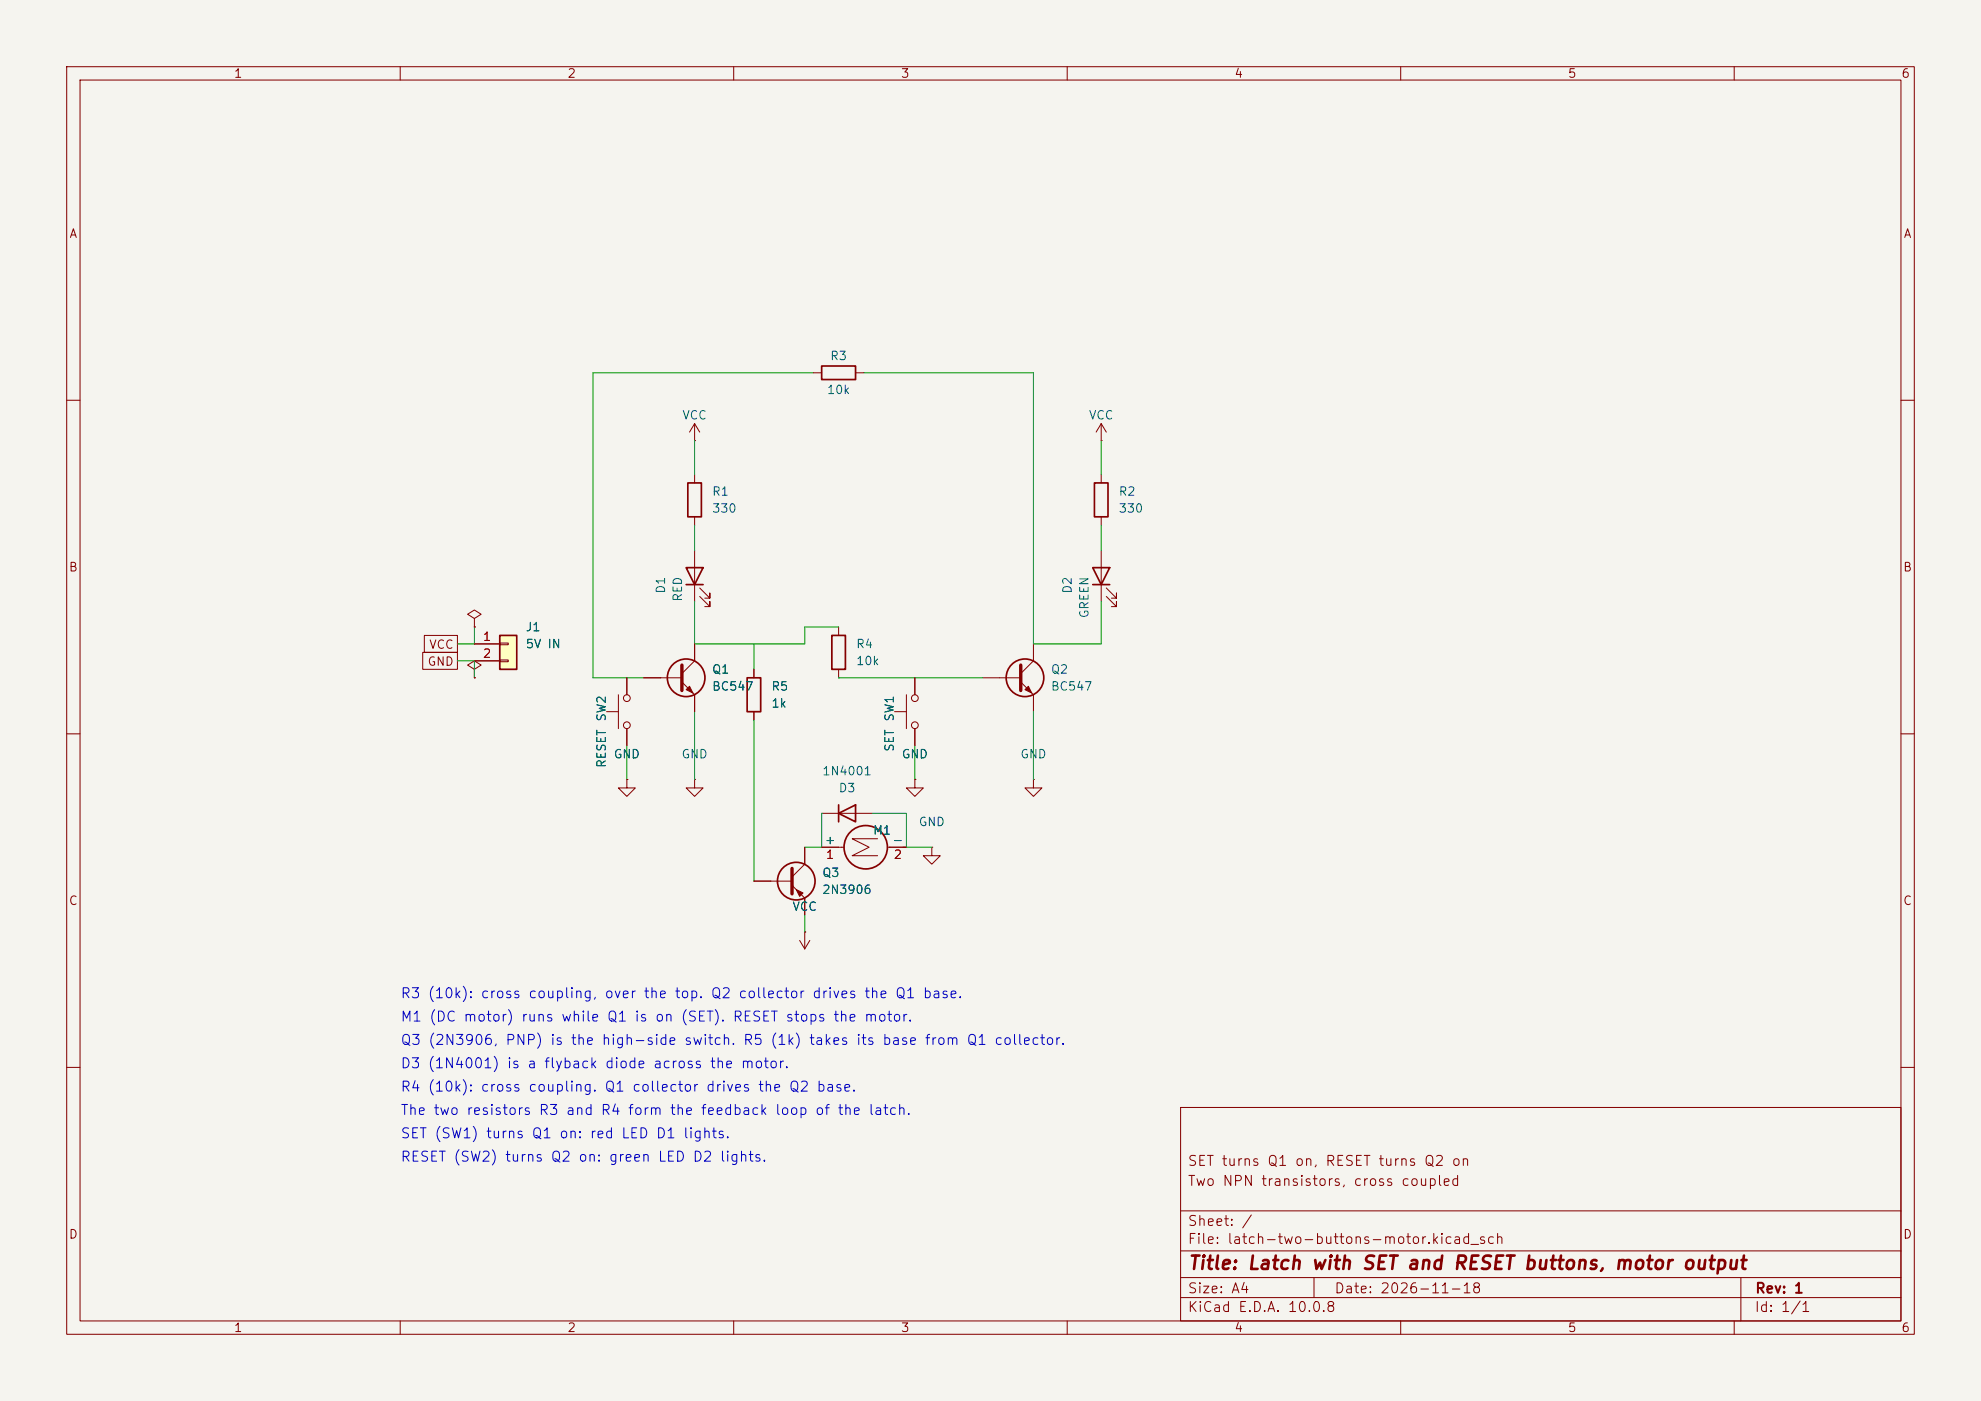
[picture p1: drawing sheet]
(kicad_sch
 (version 20250114)
 (generator "eeschema")
 (generator_version "9.0")
 (paper "A4")
 (title_block
  (title "Latch with SET and RESET buttons, motor output")
  (date "2026-11-18")
  (rev "1")
  (comment 1 "Two NPN transistors, cross coupled")
  (comment 2 "SET turns Q1 on, RESET turns Q2 on"))
 (lib_symbols
 (symbol "Device:R"
  (pin_numbers (hide yes))
  (pin_names
   (offset 0))
  (exclude_from_sim no)
  (in_bom yes)
  (on_board yes)
  (in_pos_files yes)
  (duplicate_pin_numbers_are_jumpers no)
  (property "Reference" "R" (at 2.032 0 90) (show_name no) (do_not_autoplace no) (effects (font (size 1.27 1.27))))
  (property "Value" "R" (at 0 0 90) (show_name no) (do_not_autoplace no) (effects (font (size 1.27 1.27))))
  (property "Footprint" "" (at -1.778 0 90) (show_name no) (do_not_autoplace no) (hide yes) (effects (font (size 1.27 1.27))))
  (property "Datasheet" "" (at 0 0 0) (show_name no) (do_not_autoplace no) (hide yes) (effects (font (size 1.27 1.27))))
  (property "Description" "Resistor" (at 0 0 0) (show_name no) (do_not_autoplace no) (hide yes) (effects (font (size 1.27 1.27))))
  (symbol "R_0_1"
   (rectangle (start -1.016 -2.54) (end 1.016 2.54) (stroke (width 0.254) (type default)) (fill (type none))))
  (symbol "R_1_1"
   (pin passive line (at 0 3.81 270) (length 1.27) (name "" (effects (font (size 1.27 1.27)))) (number "1" (effects (font (size 1.27 1.27)))))
   (pin passive line (at 0 -3.81 90) (length 1.27) (name "" (effects (font (size 1.27 1.27)))) (number "2" (effects (font (size 1.27 1.27))))))
  (embedded_fonts no))
 (symbol "Device:LED"
  (pin_numbers (hide yes))
  (pin_names
   (offset 1.016) (hide yes))
  (exclude_from_sim no)
  (in_bom yes)
  (on_board yes)
  (in_pos_files yes)
  (duplicate_pin_numbers_are_jumpers no)
  (property "Reference" "D" (at 0 2.54 0) (show_name no) (do_not_autoplace no) (effects (font (size 1.27 1.27))))
  (property "Value" "LED" (at 0 -2.54 0) (show_name no) (do_not_autoplace no) (effects (font (size 1.27 1.27))))
  (property "Footprint" "" (at 0 0 0) (show_name no) (do_not_autoplace no) (hide yes) (effects (font (size 1.27 1.27))))
  (property "Datasheet" "" (at 0 0 0) (show_name no) (do_not_autoplace no) (hide yes) (effects (font (size 1.27 1.27))))
  (property "Description" "Light emitting diode" (at 0 0 0) (show_name no) (do_not_autoplace no) (hide yes) (effects (font (size 1.27 1.27))))
  (property "Sim.Pins" "1=K 2=A" (at 0 0 0) (show_name no) (do_not_autoplace no) (hide yes) (effects (font (size 1.27 1.27))))
  (symbol "LED_0_1"
   (polyline (pts (xy -3.048 -0.762) (xy -4.572 -2.286) (xy -3.81 -2.286) (xy -4.572 -2.286) (xy -4.572 -1.524)) (stroke (width 0) (type default)) (fill (type none)))
   (polyline (pts (xy -1.778 -0.762) (xy -3.302 -2.286) (xy -2.54 -2.286) (xy -3.302 -2.286) (xy -3.302 -1.524)) (stroke (width 0) (type default)) (fill (type none)))
   (polyline (pts (xy -1.27 0) (xy 1.27 0)) (stroke (width 0) (type default)) (fill (type none)))
   (polyline (pts (xy -1.27 -1.27) (xy -1.27 1.27)) (stroke (width 0.254) (type default)) (fill (type none)))
   (polyline (pts (xy 1.27 -1.27) (xy 1.27 1.27) (xy -1.27 0) (xy 1.27 -1.27)) (stroke (width 0.254) (type default)) (fill (type none))))
  (symbol "LED_1_1"
   (pin passive line (at -3.81 0 0) (length 2.54) (name "K" (effects (font (size 1.27 1.27)))) (number "1" (effects (font (size 1.27 1.27)))))
   (pin passive line (at 3.81 0 180) (length 2.54) (name "A" (effects (font (size 1.27 1.27)))) (number "2" (effects (font (size 1.27 1.27))))))
  (embedded_fonts no))
 (symbol "Device:Q_NPN"
  (pin_numbers (hide yes))
  (pin_names
   (offset 0) (hide yes))
  (exclude_from_sim no)
  (in_bom yes)
  (on_board yes)
  (in_pos_files yes)
  (duplicate_pin_numbers_are_jumpers no)
  (property "Reference" "Q" (at 5.08 1.27 0) (show_name no) (do_not_autoplace no) (effects (font (size 1.27 1.27)) (justify left)))
  (property "Value" "Q_NPN" (at 5.08 -1.27 0) (show_name no) (do_not_autoplace no) (effects (font (size 1.27 1.27)) (justify left)))
  (property "Footprint" "" (at 5.08 2.54 0) (show_name no) (do_not_autoplace no) (hide yes) (effects (font (size 1.27 1.27))))
  (property "Datasheet" "" (at 0 0 0) (show_name no) (do_not_autoplace no) (hide yes) (effects (font (size 1.27 1.27))))
  (property "Description" "NPN bipolar junction transistor" (at 0 0 0) (show_name no) (do_not_autoplace no) (hide yes) (effects (font (size 1.27 1.27))))
  (symbol "Q_NPN_0_1"
   (polyline (pts (xy -2.54 0) (xy 0.635 0)) (stroke (width 0) (type default)) (fill (type none)))
   (polyline (pts (xy 0.635 1.905) (xy 0.635 -1.905)) (stroke (width 0.508) (type default)) (fill (type none)))
   (polyline (pts (xy 0.635 0.635) (xy 2.54 2.54)) (stroke (width 0) (type default)) (fill (type none)))
   (polyline (pts (xy 0.635 -0.635) (xy 2.54 -2.54)) (stroke (width 0) (type default)) (fill (type none)))
   (circle (center 1.27 0) (radius 2.8194) (stroke (width 0.254) (type default)) (fill (type none)))
   (polyline (pts (xy 1.27 -1.778) (xy 1.778 -1.27) (xy 2.286 -2.286) (xy 1.27 -1.778)) (stroke (width 0) (type default)) (fill (type outline))))
  (symbol "Q_NPN_1_1"
   (pin input line (at -5.08 0 0) (length 2.54) (name "B" (effects (font (size 1.27 1.27)))) (number "B" (effects (font (size 1.27 1.27)))))
   (pin passive line (at 2.54 5.08 270) (length 2.54) (name "C" (effects (font (size 1.27 1.27)))) (number "C" (effects (font (size 1.27 1.27)))))
   (pin passive line (at 2.54 -5.08 90) (length 2.54) (name "E" (effects (font (size 1.27 1.27)))) (number "E" (effects (font (size 1.27 1.27))))))
  (embedded_fonts no))
 (symbol "Switch:SW_Push"
  (pin_numbers (hide yes))
  (pin_names
   (offset 1.016) (hide yes))
  (exclude_from_sim no)
  (in_bom yes)
  (on_board yes)
  (in_pos_files yes)
  (duplicate_pin_numbers_are_jumpers no)
  (property "Reference" "SW" (at 1.27 2.54 0) (show_name no) (do_not_autoplace no) (effects (font (size 1.27 1.27)) (justify left)))
  (property "Value" "SW_Push" (at 0 -1.524 0) (show_name no) (do_not_autoplace no) (effects (font (size 1.27 1.27))))
  (property "Footprint" "" (at 0 5.08 0) (show_name no) (do_not_autoplace no) (hide yes) (effects (font (size 1.27 1.27))))
  (property "Datasheet" "" (at 0 5.08 0) (show_name no) (do_not_autoplace no) (hide yes) (effects (font (size 1.27 1.27))))
  (property "Description" "Push button switch, generic, two pins" (at 0 0 0) (show_name no) (do_not_autoplace no) (hide yes) (effects (font (size 1.27 1.27))))
  (symbol "SW_Push_0_1"
   (circle (center -2.032 0) (radius 0.508) (stroke (width 0) (type default)) (fill (type none)))
   (polyline (pts (xy 0 1.27) (xy 0 3.048)) (stroke (width 0) (type default)) (fill (type none)))
   (circle (center 2.032 0) (radius 0.508) (stroke (width 0) (type default)) (fill (type none)))
   (polyline (pts (xy 2.54 1.27) (xy -2.54 1.27)) (stroke (width 0) (type default)) (fill (type none)))
   (pin passive line (at -5.08 0 0) (length 2.54) (name "1" (effects (font (size 1.27 1.27)))) (number "1" (effects (font (size 1.27 1.27)))))
   (pin passive line (at 5.08 0 180) (length 2.54) (name "2" (effects (font (size 1.27 1.27)))) (number "2" (effects (font (size 1.27 1.27))))))
  (embedded_fonts no))
 (symbol "power:VCC"
  (power global)
  (pin_numbers (hide yes))
  (pin_names
   (offset 0) (hide yes))
  (exclude_from_sim no)
  (in_bom yes)
  (on_board yes)
  (in_pos_files yes)
  (duplicate_pin_numbers_are_jumpers no)
  (property "Reference" "#PWR" (at 0 -3.81 0) (show_name no) (do_not_autoplace no) (hide yes) (effects (font (size 1.27 1.27))))
  (property "Value" "VCC" (at 0 3.556 0) (show_name no) (do_not_autoplace no) (effects (font (size 1.27 1.27))))
  (property "Footprint" "" (at 0 0 0) (show_name no) (do_not_autoplace no) (hide yes) (effects (font (size 1.27 1.27))))
  (property "Datasheet" "" (at 0 0 0) (show_name no) (do_not_autoplace no) (hide yes) (effects (font (size 1.27 1.27))))
  (property "Description" "Power symbol creates a global label with name \"VCC\"" (at 0 0 0) (show_name no) (do_not_autoplace no) (hide yes) (effects (font (size 1.27 1.27))))
  (symbol "VCC_0_1"
   (polyline (pts (xy -0.762 1.27) (xy 0 2.54)) (stroke (width 0) (type default)) (fill (type none)))
   (polyline (pts (xy 0 2.54) (xy 0.762 1.27)) (stroke (width 0) (type default)) (fill (type none)))
   (polyline (pts (xy 0 0) (xy 0 2.54)) (stroke (width 0) (type default)) (fill (type none))))
  (symbol "VCC_1_1"
   (pin power_in line (at 0 0 90) (length 0) (name "" (effects (font (size 1.27 1.27)))) (number "1" (effects (font (size 1.27 1.27))))))
  (embedded_fonts no))
 (symbol "power:GND"
  (power global)
  (pin_numbers (hide yes))
  (pin_names
   (offset 0) (hide yes))
  (exclude_from_sim no)
  (in_bom yes)
  (on_board yes)
  (in_pos_files yes)
  (duplicate_pin_numbers_are_jumpers no)
  (property "Reference" "#PWR" (at 0 -6.35 0) (show_name no) (do_not_autoplace no) (hide yes) (effects (font (size 1.27 1.27))))
  (property "Value" "GND" (at 0 -3.81 0) (show_name no) (do_not_autoplace no) (effects (font (size 1.27 1.27))))
  (property "Footprint" "" (at 0 0 0) (show_name no) (do_not_autoplace no) (hide yes) (effects (font (size 1.27 1.27))))
  (property "Datasheet" "" (at 0 0 0) (show_name no) (do_not_autoplace no) (hide yes) (effects (font (size 1.27 1.27))))
  (property "Description" "Power symbol creates a global label with name \"GND\" , ground" (at 0 0 0) (show_name no) (do_not_autoplace no) (hide yes) (effects (font (size 1.27 1.27))))
  (symbol "GND_0_1"
   (polyline (pts (xy 0 0) (xy 0 -1.27) (xy 1.27 -1.27) (xy 0 -2.54) (xy -1.27 -1.27) (xy 0 -1.27)) (stroke (width 0) (type default)) (fill (type none))))
  (symbol "GND_1_1"
   (pin power_in line (at 0 0 270) (length 0) (name "" (effects (font (size 1.27 1.27)))) (number "1" (effects (font (size 1.27 1.27))))))
  (embedded_fonts no))
 (symbol "power:PWR_FLAG"
  (power global)
  (pin_numbers (hide yes))
  (pin_names
   (offset 0) (hide yes))
  (exclude_from_sim no)
  (in_bom yes)
  (on_board yes)
  (in_pos_files yes)
  (duplicate_pin_numbers_are_jumpers no)
  (property "Reference" "#FLG" (at 0 1.905 0) (show_name no) (do_not_autoplace no) (hide yes) (effects (font (size 1.27 1.27))))
  (property "Value" "PWR_FLAG" (at 0 3.81 0) (show_name no) (do_not_autoplace no) (effects (font (size 1.27 1.27))))
  (property "Footprint" "" (at 0 0 0) (show_name no) (do_not_autoplace no) (hide yes) (effects (font (size 1.27 1.27))))
  (property "Datasheet" "" (at 0 0 0) (show_name no) (do_not_autoplace no) (hide yes) (effects (font (size 1.27 1.27))))
  (property "Description" "Special symbol for telling ERC where power comes from" (at 0 0 0) (show_name no) (do_not_autoplace no) (hide yes) (effects (font (size 1.27 1.27))))
  (symbol "PWR_FLAG_0_0"
   (pin power_out line (at 0 0 90) (length 0) (name "" (effects (font (size 1.27 1.27)))) (number "1" (effects (font (size 1.27 1.27))))))
  (symbol "PWR_FLAG_0_1"
   (polyline (pts (xy 0 0) (xy 0 1.27) (xy -1.016 1.905) (xy 0 2.54) (xy 1.016 1.905) (xy 0 1.27)) (stroke (width 0) (type default)) (fill (type none))))
  (embedded_fonts no))
 (symbol "Connector_Generic:Conn_01x02"
  (pin_names
   (offset 1.016) (hide yes))
  (exclude_from_sim no)
  (in_bom yes)
  (on_board yes)
  (in_pos_files yes)
  (duplicate_pin_numbers_are_jumpers no)
  (property "Reference" "J" (at 0 2.54 0) (show_name no) (do_not_autoplace no) (effects (font (size 1.27 1.27))))
  (property "Value" "Conn_01x02" (at 0 -5.08 0) (show_name no) (do_not_autoplace no) (effects (font (size 1.27 1.27))))
  (property "Footprint" "" (at 0 0 0) (show_name no) (do_not_autoplace no) (hide yes) (effects (font (size 1.27 1.27))))
  (property "Datasheet" "" (at 0 0 0) (show_name no) (do_not_autoplace no) (hide yes) (effects (font (size 1.27 1.27))))
  (property "Description" "Generic connector, single row, 01x02, script generated (kicad-library-utils/schlib/autogen/connector/)" (at 0 0 0) (show_name no) (do_not_autoplace no) (hide yes) (effects (font (size 1.27 1.27))))
  (symbol "Conn_01x02_1_1"
   (rectangle (start -1.27 1.27) (end 1.27 -3.81) (stroke (width 0.254) (type default)) (fill (type background)))
   (rectangle (start -1.27 0.127) (end 0 -0.127) (stroke (width 0.1524) (type default)) (fill (type none)))
   (rectangle (start -1.27 -2.413) (end 0 -2.667) (stroke (width 0.1524) (type default)) (fill (type none)))
   (pin passive line (at -5.08 0 0) (length 3.81) (name "Pin_1" (effects (font (size 1.27 1.27)))) (number "1" (effects (font (size 1.27 1.27)))))
   (pin passive line (at -5.08 -2.54 0) (length 3.81) (name "Pin_2" (effects (font (size 1.27 1.27)))) (number "2" (effects (font (size 1.27 1.27))))))
  (embedded_fonts no))
 (symbol "Device:Q_PNP"
  (pin_numbers (hide yes))
  (pin_names
   (offset 0) (hide yes))
  (exclude_from_sim no)
  (in_bom yes)
  (on_board yes)
  (in_pos_files yes)
  (duplicate_pin_numbers_are_jumpers no)
  (property "Reference" "Q" (at 5.08 1.27 0) (show_name no) (do_not_autoplace no) (effects (font (size 1.27 1.27)) (justify left)))
  (property "Value" "Q_PNP" (at 5.08 -1.27 0) (show_name no) (do_not_autoplace no) (effects (font (size 1.27 1.27)) (justify left)))
  (property "Footprint" "" (at 5.08 2.54 0) (show_name no) (do_not_autoplace no) (hide yes) (effects (font (size 1.27 1.27))))
  (property "Datasheet" "" (at 0 0 0) (show_name no) (do_not_autoplace no) (hide yes) (effects (font (size 1.27 1.27))))
  (property "Description" "PNP bipolar junction transistor" (at 0 0 0) (show_name no) (do_not_autoplace no) (hide yes) (effects (font (size 1.27 1.27))))
  (symbol "Q_PNP_0_1"
   (polyline (pts (xy -2.54 0) (xy 0.635 0)) (stroke (width 0) (type default)) (fill (type none)))
   (polyline (pts (xy 0.635 1.905) (xy 0.635 -1.905)) (stroke (width 0.508) (type default)) (fill (type none)))
   (polyline (pts (xy 0.635 0.635) (xy 2.54 2.54)) (stroke (width 0) (type default)) (fill (type none)))
   (polyline (pts (xy 0.635 -0.635) (xy 2.54 -2.54)) (stroke (width 0) (type default)) (fill (type none)))
   (circle (center 1.27 0) (radius 2.8194) (stroke (width 0.254) (type default)) (fill (type none)))
   (polyline (pts (xy 2.286 -1.778) (xy 1.778 -2.286) (xy 1.27 -1.27) (xy 2.286 -1.778)) (stroke (width 0) (type default)) (fill (type outline))))
  (symbol "Q_PNP_1_1"
   (pin input line (at -5.08 0 0) (length 2.54) (name "B" (effects (font (size 1.27 1.27)))) (number "B" (effects (font (size 1.27 1.27)))))
   (pin passive line (at 2.54 5.08 270) (length 2.54) (name "C" (effects (font (size 1.27 1.27)))) (number "C" (effects (font (size 1.27 1.27)))))
   (pin passive line (at 2.54 -5.08 90) (length 2.54) (name "E" (effects (font (size 1.27 1.27)))) (number "E" (effects (font (size 1.27 1.27))))))
  (embedded_fonts no))
 (symbol "Device:D"
  (pin_numbers (hide yes))
  (pin_names
   (offset 1.016) (hide yes))
  (exclude_from_sim no)
  (in_bom yes)
  (on_board yes)
  (in_pos_files yes)
  (duplicate_pin_numbers_are_jumpers no)
  (property "Reference" "D" (at 0 2.54 0) (show_name no) (do_not_autoplace no) (effects (font (size 1.27 1.27))))
  (property "Value" "D" (at 0 -2.54 0) (show_name no) (do_not_autoplace no) (effects (font (size 1.27 1.27))))
  (property "Footprint" "" (at 0 0 0) (show_name no) (do_not_autoplace no) (hide yes) (effects (font (size 1.27 1.27))))
  (property "Datasheet" "" (at 0 0 0) (show_name no) (do_not_autoplace no) (hide yes) (effects (font (size 1.27 1.27))))
  (property "Description" "Diode" (at 0 0 0) (show_name no) (do_not_autoplace no) (hide yes) (effects (font (size 1.27 1.27))))
  (property "Sim.Device" "D" (at 0 0 0) (show_name no) (do_not_autoplace no) (hide yes) (effects (font (size 1.27 1.27))))
  (property "Sim.Pins" "1=K 2=A" (at 0 0 0) (show_name no) (do_not_autoplace no) (hide yes) (effects (font (size 1.27 1.27))))
  (symbol "D_0_1"
   (polyline (pts (xy -1.27 1.27) (xy -1.27 -1.27)) (stroke (width 0.254) (type default)) (fill (type none)))
   (polyline (pts (xy 1.27 1.27) (xy 1.27 -1.27) (xy -1.27 0) (xy 1.27 1.27)) (stroke (width 0.254) (type default)) (fill (type none)))
   (polyline (pts (xy 1.27 0) (xy -1.27 0)) (stroke (width 0) (type default)) (fill (type none))))
  (symbol "D_1_1"
   (pin passive line (at -3.81 0 0) (length 2.54) (name "K" (effects (font (size 1.27 1.27)))) (number "1" (effects (font (size 1.27 1.27)))))
   (pin passive line (at 3.81 0 180) (length 2.54) (name "A" (effects (font (size 1.27 1.27)))) (number "2" (effects (font (size 1.27 1.27))))))
  (embedded_fonts no))
 (symbol "Motor:Motor_DC"
  (pin_names
   (offset 0))
  (exclude_from_sim no)
  (in_bom yes)
  (on_board yes)
  (in_pos_files yes)
  (duplicate_pin_numbers_are_jumpers no)
  (property "Reference" "M" (at 2.54 2.54 0) (show_name no) (do_not_autoplace no) (effects (font (size 1.27 1.27)) (justify left)))
  (property "Value" "Motor_DC" (at 2.54 -5.08 0) (show_name no) (do_not_autoplace no) (effects (font (size 1.27 1.27)) (justify left top)))
  (property "Footprint" "" (at 0 -2.286 0) (show_name no) (do_not_autoplace no) (hide yes) (effects (font (size 1.27 1.27))))
  (property "Datasheet" "" (at 0 -2.286 0) (show_name no) (do_not_autoplace no) (hide yes) (effects (font (size 1.27 1.27))))
  (property "Description" "DC Motor" (at 0 0 0) (show_name no) (do_not_autoplace no) (hide yes) (effects (font (size 1.27 1.27))))
  (symbol "Motor_DC_0_0"
   (polyline (pts (xy -1.27 -3.302) (xy -1.27 0.508) (xy 0 -2.032) (xy 1.27 0.508) (xy 1.27 -3.302)) (stroke (width 0) (type default)) (fill (type none))))
  (symbol "Motor_DC_0_1"
   (polyline (pts (xy 0 2.032) (xy 0 2.54)) (stroke (width 0) (type default)) (fill (type none)))
   (polyline (pts (xy 0 1.7272) (xy 0 2.0828)) (stroke (width 0) (type default)) (fill (type none)))
   (circle (center 0 -1.524) (radius 3.2512) (stroke (width 0.254) (type default)) (fill (type none)))
   (polyline (pts (xy 0 -4.7752) (xy 0 -5.1816)) (stroke (width 0) (type default)) (fill (type none)))
   (polyline (pts (xy 0 -7.62) (xy 0 -7.112)) (stroke (width 0) (type default)) (fill (type none))))
  (symbol "Motor_DC_1_1"
   (pin passive line (at 0 5.08 270) (length 2.54) (name "+" (effects (font (size 1.27 1.27)))) (number "1" (effects (font (size 1.27 1.27)))))
   (pin passive line (at 0 -7.62 90) (length 2.54) (name "-" (effects (font (size 1.27 1.27)))) (number "2" (effects (font (size 1.27 1.27))))))
  (embedded_fonts no)))
 (symbol
  (lib_id "Device:Q_NPN")
  (at 101.6 101.6 0)
  (unit 1)
  (exclude_from_sim no)
  (in_bom yes)
  (on_board yes)
  (dnp no)
  (property "Reference" "Q1" (at 106.67999999999999 100.33 0) (effects (font (size 1.27 1.27)) (justify left)))
  (property "Value" "BC547" (at 106.67999999999999 102.86999999999999 0) (effects (font (size 1.27 1.27)) (justify left)))
  (property "Footprint" "Package_TO_SOT_THT:TO-92_Inline" (at 101.6 101.6 0) (effects (font (size 1.27 1.27)) (hide yes)))
  (property "Datasheet" "~" (at 101.6 101.6 0) (effects (font (size 1.27 1.27)) (hide yes)))
  (pin "B")
  (pin "C")
  (pin "E"))
 (symbol
  (lib_id "Device:Q_NPN")
  (at 152.4 101.6 0)
  (unit 1)
  (exclude_from_sim no)
  (in_bom yes)
  (on_board yes)
  (dnp no)
  (property "Reference" "Q2" (at 157.48000000000002 100.33 0) (effects (font (size 1.27 1.27)) (justify left)))
  (property "Value" "BC547" (at 157.48000000000002 102.86999999999999 0) (effects (font (size 1.27 1.27)) (justify left)))
  (property "Footprint" "Package_TO_SOT_THT:TO-92_Inline" (at 152.4 101.6 0) (effects (font (size 1.27 1.27)) (hide yes)))
  (property "Datasheet" "~" (at 152.4 101.6 0) (effects (font (size 1.27 1.27)) (hide yes)))
  (pin "B")
  (pin "C")
  (pin "E"))
 (symbol
  (lib_id "Device:LED")
  (at 104.14 86.36 90)
  (unit 1)
  (exclude_from_sim no)
  (in_bom yes)
  (on_board yes)
  (dnp no)
  (property "Reference" "D1" (at 99.06 86.36 0) (effects (font (size 1.27 1.27)) (justify right)))
  (property "Value" "RED" (at 101.6 86.36 0) (effects (font (size 1.27 1.27)) (justify right)))
  (property "Footprint" "LED_THT:LED_D3.0mm" (at 104.14 86.36 0) (effects (font (size 1.27 1.27)) (hide yes)))
  (property "Datasheet" "~" (at 104.14 86.36 0) (effects (font (size 1.27 1.27)) (hide yes)))
  (pin "1")
  (pin "2"))
 (symbol
  (lib_id "Device:LED")
  (at 165.1 86.36 90)
  (unit 1)
  (exclude_from_sim no)
  (in_bom yes)
  (on_board yes)
  (dnp no)
  (property "Reference" "D2" (at 160.01999999999998 86.36 0) (effects (font (size 1.27 1.27)) (justify right)))
  (property "Value" "GREEN" (at 162.56 86.36 0) (effects (font (size 1.27 1.27)) (justify right)))
  (property "Footprint" "LED_THT:LED_D3.0mm" (at 165.1 86.36 0) (effects (font (size 1.27 1.27)) (hide yes)))
  (property "Datasheet" "~" (at 165.1 86.36 0) (effects (font (size 1.27 1.27)) (hide yes)))
  (pin "1")
  (pin "2"))
 (symbol
  (lib_id "Device:R")
  (at 104.14 74.93 0)
  (unit 1)
  (exclude_from_sim no)
  (in_bom yes)
  (on_board yes)
  (dnp no)
  (property "Reference" "R1" (at 106.68 73.66000000000001 0) (effects (font (size 1.27 1.27)) (justify left)))
  (property "Value" "330" (at 106.68 76.2 0) (effects (font (size 1.27 1.27)) (justify left)))
  (property "Footprint" "Resistor_THT:R_Axial_DIN0207_L6.3mm_D2.5mm_P10.16mm_Horizontal" (at 104.14 74.93 0) (effects (font (size 1.27 1.27)) (hide yes)))
  (property "Datasheet" "~" (at 104.14 74.93 0) (effects (font (size 1.27 1.27)) (hide yes)))
  (pin "1")
  (pin "2"))
 (symbol
  (lib_id "Device:R")
  (at 165.1 74.93 0)
  (unit 1)
  (exclude_from_sim no)
  (in_bom yes)
  (on_board yes)
  (dnp no)
  (property "Reference" "R2" (at 167.64 73.66000000000001 0) (effects (font (size 1.27 1.27)) (justify left)))
  (property "Value" "330" (at 167.64 76.2 0) (effects (font (size 1.27 1.27)) (justify left)))
  (property "Footprint" "Resistor_THT:R_Axial_DIN0207_L6.3mm_D2.5mm_P10.16mm_Horizontal" (at 165.1 74.93 0) (effects (font (size 1.27 1.27)) (hide yes)))
  (property "Datasheet" "~" (at 165.1 74.93 0) (effects (font (size 1.27 1.27)) (hide yes)))
  (pin "1")
  (pin "2"))
 (symbol
  (lib_id "Device:R")
  (at 125.73 55.88 90)
  (unit 1)
  (exclude_from_sim no)
  (in_bom yes)
  (on_board yes)
  (dnp no)
  (property "Reference" "R3" (at 125.73 53.34 270) (effects (font (size 1.27 1.27))))
  (property "Value" "10k" (at 125.73 58.42 270) (effects (font (size 1.27 1.27))))
  (property "Footprint" "Resistor_THT:R_Axial_DIN0207_L6.3mm_D2.5mm_P10.16mm_Horizontal" (at 125.73 55.88 0) (effects (font (size 1.27 1.27)) (hide yes)))
  (property "Datasheet" "~" (at 125.73 55.88 0) (effects (font (size 1.27 1.27)) (hide yes)))
  (pin "1")
  (pin "2"))
 (symbol
  (lib_id "Device:R")
  (at 125.73 97.79 0)
  (unit 1)
  (exclude_from_sim no)
  (in_bom yes)
  (on_board yes)
  (dnp no)
  (property "Reference" "R4" (at 128.27 96.52000000000001 0) (effects (font (size 1.27 1.27)) (justify left)))
  (property "Value" "10k" (at 128.27 99.06 0) (effects (font (size 1.27 1.27)) (justify left)))
  (property "Footprint" "Resistor_THT:R_Axial_DIN0207_L6.3mm_D2.5mm_P10.16mm_Horizontal" (at 125.73 97.79 0) (effects (font (size 1.27 1.27)) (hide yes)))
  (property "Datasheet" "~" (at 125.73 97.79 0) (effects (font (size 1.27 1.27)) (hide yes)))
  (pin "1")
  (pin "2"))
 (symbol
  (lib_id "Switch:SW_Push")
  (at 137.16 106.68 90)
  (unit 1)
  (exclude_from_sim no)
  (in_bom yes)
  (on_board yes)
  (dnp no)
  (property "Reference" "SW1" (at 133.35 104.14 0) (effects (font (size 1.27 1.27)) (justify right)))
  (property "Value" "SET" (at 133.35 109.22000000000001 0) (effects (font (size 1.27 1.27)) (justify right)))
  (property "Footprint" "Button_Switch_THT:SW_PUSH_6mm" (at 137.16 106.68 0) (effects (font (size 1.27 1.27)) (hide yes)))
  (property "Datasheet" "~" (at 137.16 106.68 0) (effects (font (size 1.27 1.27)) (hide yes)))
  (pin "1")
  (pin "2"))
 (symbol
  (lib_id "Switch:SW_Push")
  (at 93.98 106.68 90)
  (unit 1)
  (exclude_from_sim no)
  (in_bom yes)
  (on_board yes)
  (dnp no)
  (property "Reference" "SW2" (at 90.17 104.14 0) (effects (font (size 1.27 1.27)) (justify right)))
  (property "Value" "RESET" (at 90.17 109.22000000000001 0) (effects (font (size 1.27 1.27)) (justify right)))
  (property "Footprint" "Button_Switch_THT:SW_PUSH_6mm" (at 93.98 106.68 0) (effects (font (size 1.27 1.27)) (hide yes)))
  (property "Datasheet" "~" (at 93.98 106.68 0) (effects (font (size 1.27 1.27)) (hide yes)))
  (pin "1")
  (pin "2"))
 (symbol
  (lib_id "Connector_Generic:Conn_01x02")
  (at 76.2 96.52 0)
  (unit 1)
  (exclude_from_sim no)
  (in_bom yes)
  (on_board yes)
  (dnp no)
  (property "Reference" "J1" (at 78.74000000000001 93.97999999999999 0) (effects (font (size 1.27 1.27)) (justify left)))
  (property "Value" "5V IN" (at 78.74000000000001 96.52 0) (effects (font (size 1.27 1.27)) (justify left)))
  (property "Footprint" "Connector_PinHeader_2.54mm:PinHeader_1x02_P2.54mm_Vertical" (at 76.2 96.52 0) (effects (font (size 1.27 1.27)) (hide yes)))
  (property "Datasheet" "~" (at 76.2 96.52 0) (effects (font (size 1.27 1.27)) (hide yes)))
  (pin "1")
  (pin "2"))
 (symbol
  (lib_id "power:VCC")
  (at 104.14 66.04 0)
  (unit 1)
  (exclude_from_sim no)
  (in_bom no)
  (on_board yes)
  (dnp no)
  (property "Reference" "#PWR01" (at 104.14 66.04 0) (effects (font (size 1.27 1.27)) (hide yes)))
  (property "Value" "VCC" (at 104.14 62.230000000000004 0) (effects (font (size 1.27 1.27))))
  (property "Footprint" "" (at 104.14 66.04 0) (effects (font (size 1.27 1.27)) (hide yes)))
  (property "Datasheet" "" (at 104.14 66.04 0) (effects (font (size 1.27 1.27)) (hide yes)))
  (pin "1"))
 (symbol
  (lib_id "power:VCC")
  (at 165.1 66.04 0)
  (unit 1)
  (exclude_from_sim no)
  (in_bom no)
  (on_board yes)
  (dnp no)
  (property "Reference" "#PWR02" (at 165.1 66.04 0) (effects (font (size 1.27 1.27)) (hide yes)))
  (property "Value" "VCC" (at 165.1 62.230000000000004 0) (effects (font (size 1.27 1.27))))
  (property "Footprint" "" (at 165.1 66.04 0) (effects (font (size 1.27 1.27)) (hide yes)))
  (property "Datasheet" "" (at 165.1 66.04 0) (effects (font (size 1.27 1.27)) (hide yes)))
  (pin "1"))
 (symbol
  (lib_id "power:GND")
  (at 93.98 116.84 0)
  (unit 1)
  (exclude_from_sim no)
  (in_bom no)
  (on_board yes)
  (dnp no)
  (property "Reference" "#PWR03" (at 93.98 116.84 0) (effects (font (size 1.27 1.27)) (hide yes)))
  (property "Value" "GND" (at 93.98 113.03 0) (effects (font (size 1.27 1.27))))
  (property "Footprint" "" (at 93.98 116.84 0) (effects (font (size 1.27 1.27)) (hide yes)))
  (property "Datasheet" "" (at 93.98 116.84 0) (effects (font (size 1.27 1.27)) (hide yes)))
  (pin "1"))
 (symbol
  (lib_id "power:GND")
  (at 104.14 116.84 0)
  (unit 1)
  (exclude_from_sim no)
  (in_bom no)
  (on_board yes)
  (dnp no)
  (property "Reference" "#PWR04" (at 104.14 116.84 0) (effects (font (size 1.27 1.27)) (hide yes)))
  (property "Value" "GND" (at 104.14 113.03 0) (effects (font (size 1.27 1.27))))
  (property "Footprint" "" (at 104.14 116.84 0) (effects (font (size 1.27 1.27)) (hide yes)))
  (property "Datasheet" "" (at 104.14 116.84 0) (effects (font (size 1.27 1.27)) (hide yes)))
  (pin "1"))
 (symbol
  (lib_id "power:GND")
  (at 137.16 116.84 0)
  (unit 1)
  (exclude_from_sim no)
  (in_bom no)
  (on_board yes)
  (dnp no)
  (property "Reference" "#PWR05" (at 137.16 116.84 0) (effects (font (size 1.27 1.27)) (hide yes)))
  (property "Value" "GND" (at 137.16 113.03 0) (effects (font (size 1.27 1.27))))
  (property "Footprint" "" (at 137.16 116.84 0) (effects (font (size 1.27 1.27)) (hide yes)))
  (property "Datasheet" "" (at 137.16 116.84 0) (effects (font (size 1.27 1.27)) (hide yes)))
  (pin "1"))
 (symbol
  (lib_id "power:GND")
  (at 154.94 116.84 0)
  (unit 1)
  (exclude_from_sim no)
  (in_bom no)
  (on_board yes)
  (dnp no)
  (property "Reference" "#PWR06" (at 154.94 116.84 0) (effects (font (size 1.27 1.27)) (hide yes)))
  (property "Value" "GND" (at 154.94 113.03 0) (effects (font (size 1.27 1.27))))
  (property "Footprint" "" (at 154.94 116.84 0) (effects (font (size 1.27 1.27)) (hide yes)))
  (property "Datasheet" "" (at 154.94 116.84 0) (effects (font (size 1.27 1.27)) (hide yes)))
  (pin "1"))
 (symbol
  (lib_id "Device:Q_PNP")
  (at 118.11 132.08 0)
  (unit 1)
  (exclude_from_sim no)
  (in_bom yes)
  (on_board yes)
  (dnp no)
  (property "Reference" "Q3" (at 123.19 130.81 0) (effects (font (size 1.27 1.27)) (justify left)))
  (property "Value" "2N3906" (at 123.19 133.35000000000002 0) (effects (font (size 1.27 1.27)) (justify left)))
  (property "Footprint" "Package_TO_SOT_THT:TO-92_Inline" (at 118.11 132.08 0) (effects (font (size 1.27 1.27)) (hide yes)))
  (property "Datasheet" "~" (at 118.11 132.08 0) (effects (font (size 1.27 1.27)) (hide yes)))
  (pin "B")
  (pin "C")
  (pin "E"))
 (symbol
  (lib_id "Device:R")
  (at 113.03 104.14 0)
  (unit 1)
  (exclude_from_sim no)
  (in_bom yes)
  (on_board yes)
  (dnp no)
  (property "Reference" "R5" (at 115.57000000000001 102.87 0) (effects (font (size 1.27 1.27)) (justify left)))
  (property "Value" "1k" (at 115.57000000000001 105.41 0) (effects (font (size 1.27 1.27)) (justify left)))
  (property "Footprint" "Resistor_THT:R_Axial_DIN0207_L6.3mm_D2.5mm_P10.16mm_Horizontal" (at 113.03 104.14 0) (effects (font (size 1.27 1.27)) (hide yes)))
  (property "Datasheet" "~" (at 113.03 104.14 0) (effects (font (size 1.27 1.27)) (hide yes)))
  (pin "1")
  (pin "2"))
 (symbol
  (lib_id "Device:D")
  (at 127.0 121.92 0)
  (unit 1)
  (exclude_from_sim no)
  (in_bom yes)
  (on_board yes)
  (dnp no)
  (property "Reference" "D3" (at 127.0 118.11 0) (effects (font (size 1.27 1.27))))
  (property "Value" "1N4001" (at 127.0 115.57000000000001 0) (effects (font (size 1.27 1.27))))
  (property "Footprint" "Diode_THT:D_DO-41_SOD81_P10.16mm_Horizontal" (at 127.0 121.92 0) (effects (font (size 1.27 1.27)) (hide yes)))
  (property "Datasheet" "~" (at 127.0 121.92 0) (effects (font (size 1.27 1.27)) (hide yes)))
  (pin "1")
  (pin "2"))
 (symbol
  (lib_id "Motor:Motor_DC")
  (at 128.27 127.0 90)
  (unit 1)
  (exclude_from_sim no)
  (in_bom yes)
  (on_board yes)
  (dnp no)
  (property "Reference" "M1" (at 130.81 124.46 270) (effects (font (size 1.27 1.27)) (justify left)))
  (property "Value" "DC motor" (at 130.81 124.46 270) (effects (font (size 1.27 1.27)) (justify left) (hide yes)))
  (property "Footprint" "" (at 128.27 127.0 0) (effects (font (size 1.27 1.27)) (hide yes)))
  (property "Datasheet" "~" (at 128.27 127.0 0) (effects (font (size 1.27 1.27)) (hide yes)))
  (pin "1")
  (pin "2"))
 (symbol
  (lib_id "power:VCC")
  (at 120.65 139.7 180)
  (unit 1)
  (exclude_from_sim no)
  (in_bom no)
  (on_board yes)
  (dnp no)
  (property "Reference" "#PWR07" (at 120.65 139.7 0) (effects (font (size 1.27 1.27)) (hide yes)))
  (property "Value" "VCC" (at 120.65 135.89 0) (effects (font (size 1.27 1.27))))
  (property "Footprint" "" (at 120.65 139.7 0) (effects (font (size 1.27 1.27)) (hide yes)))
  (property "Datasheet" "" (at 120.65 139.7 0) (effects (font (size 1.27 1.27)) (hide yes)))
  (pin "1"))
 (symbol
  (lib_id "power:GND")
  (at 139.7 127.0 0)
  (unit 1)
  (exclude_from_sim no)
  (in_bom no)
  (on_board yes)
  (dnp no)
  (property "Reference" "#PWR08" (at 139.7 127.0 0) (effects (font (size 1.27 1.27)) (hide yes)))
  (property "Value" "GND" (at 139.7 123.19 0) (effects (font (size 1.27 1.27))))
  (property "Footprint" "" (at 139.7 127.0 0) (effects (font (size 1.27 1.27)) (hide yes)))
  (property "Datasheet" "" (at 139.7 127.0 0) (effects (font (size 1.27 1.27)) (hide yes)))
  (pin "1"))
 (symbol
  (lib_id "power:PWR_FLAG")
  (at 71.12 93.98 0)
  (unit 1)
  (exclude_from_sim no)
  (in_bom no)
  (on_board yes)
  (dnp no)
  (property "Reference" "#FLG01" (at 71.12 93.98 0) (effects (font (size 1.27 1.27)) (hide yes)))
  (property "Value" "PWR_FLAG" (at 71.12 91.44 0) (effects (font (size 1.27 1.27)) (hide yes)))
  (property "Footprint" "" (at 71.12 93.98 0) (effects (font (size 1.27 1.27)) (hide yes)))
  (property "Datasheet" "" (at 71.12 93.98 0) (effects (font (size 1.27 1.27)) (hide yes)))
  (pin "1"))
 (symbol
  (lib_id "power:PWR_FLAG")
  (at 71.12 101.6 0)
  (unit 1)
  (exclude_from_sim no)
  (in_bom no)
  (on_board yes)
  (dnp no)
  (property "Reference" "#FLG02" (at 71.12 101.6 0) (effects (font (size 1.27 1.27)) (hide yes)))
  (property "Value" "PWR_FLAG" (at 71.12 99.05999999999999 0) (effects (font (size 1.27 1.27)) (hide yes)))
  (property "Footprint" "" (at 71.12 101.6 0) (effects (font (size 1.27 1.27)) (hide yes)))
  (property "Datasheet" "" (at 71.12 101.6 0) (effects (font (size 1.27 1.27)) (hide yes)))
  (pin "1"))
 (wire
  (pts (xy 104.14 71.12) (xy 104.14 66.04))
  (stroke (width 0) (type default)))
 (wire
  (pts (xy 104.14 78.74) (xy 104.14 82.55))
  (stroke (width 0) (type default)))
 (wire
  (pts (xy 104.14 90.17) (xy 104.14 96.52))
  (stroke (width 0) (type default)))
 (wire
  (pts (xy 165.1 71.12) (xy 165.1 66.04))
  (stroke (width 0) (type default)))
 (wire
  (pts (xy 165.1 78.74) (xy 165.1 82.55))
  (stroke (width 0) (type default)))
 (wire
  (pts (xy 154.94 96.52) (xy 165.1 96.52))
  (stroke (width 0) (type default)))
 (wire
  (pts (xy 165.1 96.52) (xy 165.1 90.17))
  (stroke (width 0) (type default)))
 (wire
  (pts (xy 104.14 106.68) (xy 104.14 116.84))
  (stroke (width 0) (type default)))
 (wire
  (pts (xy 154.94 106.68) (xy 154.94 116.84))
  (stroke (width 0) (type default)))
 (wire
  (pts (xy 104.14 96.52) (xy 113.03 96.52))
  (stroke (width 0) (type default)))
 (wire
  (pts (xy 113.03 96.52) (xy 120.65 96.52))
  (stroke (width 0) (type default)))
 (wire
  (pts (xy 113.03 96.52) (xy 113.03 100.33))
  (stroke (width 0) (type default)))
 (wire
  (pts (xy 113.03 107.95) (xy 113.03 132.08))
  (stroke (width 0) (type default)))
 (wire
  (pts (xy 120.65 137.16) (xy 120.65 139.7))
  (stroke (width 0) (type default)))
 (wire
  (pts (xy 120.65 127.0) (xy 123.19 127.0))
  (stroke (width 0) (type default)))
 (wire
  (pts (xy 135.89 127.0) (xy 139.7 127.0))
  (stroke (width 0) (type default)))
 (wire
  (pts (xy 123.19 127.0) (xy 123.19 121.92))
  (stroke (width 0) (type default)))
 (wire
  (pts (xy 123.19 121.92) (xy 123.19 121.92))
  (stroke (width 0) (type default)))
 (wire
  (pts (xy 130.81 121.92) (xy 135.89 121.92))
  (stroke (width 0) (type default)))
 (wire
  (pts (xy 135.89 121.92) (xy 135.89 127.0))
  (stroke (width 0) (type default)))
 (wire
  (pts (xy 120.65 96.52) (xy 120.65 93.98))
  (stroke (width 0) (type default)))
 (wire
  (pts (xy 120.65 93.98) (xy 125.73 93.98))
  (stroke (width 0) (type default)))
 (wire
  (pts (xy 125.73 101.6) (xy 125.73 101.6))
  (stroke (width 0) (type default)))
 (wire
  (pts (xy 125.73 101.6) (xy 137.16 101.6))
  (stroke (width 0) (type default)))
 (wire
  (pts (xy 137.16 101.6) (xy 147.32 101.6))
  (stroke (width 0) (type default)))
 (wire
  (pts (xy 154.94 96.52) (xy 154.94 55.88))
  (stroke (width 0) (type default)))
 (wire
  (pts (xy 154.94 55.88) (xy 129.54 55.88))
  (stroke (width 0) (type default)))
 (wire
  (pts (xy 121.92 55.88) (xy 88.9 55.88))
  (stroke (width 0) (type default)))
 (wire
  (pts (xy 88.9 55.88) (xy 88.9 101.6))
  (stroke (width 0) (type default)))
 (wire
  (pts (xy 88.9 101.6) (xy 93.98 101.6))
  (stroke (width 0) (type default)))
 (wire
  (pts (xy 93.98 101.6) (xy 96.52 101.6))
  (stroke (width 0) (type default)))
 (wire
  (pts (xy 93.98 111.76) (xy 93.98 116.84))
  (stroke (width 0) (type default)))
 (wire
  (pts (xy 137.16 111.76) (xy 137.16 116.84))
  (stroke (width 0) (type default)))
 (wire
  (pts (xy 71.12 96.52) (xy 71.12 93.97999999999999))
  (stroke (width 0) (type default)))
 (wire
  (pts (xy 71.12 99.06) (xy 71.12 101.60000000000001))
  (stroke (width 0) (type default)))
 (wire
  (pts (xy 71.12 96.52) (xy 68.58 96.52))
  (stroke (width 0) (type default)))
 (global_label "VCC"
  (shape passive)
  (at 68.58 96.52 180)
  (fields_autoplaced yes)
  (effects (font (size 1.27 1.27)) (justify right)))
 (wire
  (pts (xy 71.12 99.06) (xy 68.58 99.06))
  (stroke (width 0) (type default)))
 (global_label "GND"
  (shape passive)
  (at 68.58 99.06 180)
  (fields_autoplaced yes)
  (effects (font (size 1.27 1.27)) (justify right)))
 (text "R3 (10k): cross coupling, over the top. Q2 collector drives the Q1 base."
  (exclude_from_sim no)
  (at 60 150.0 0)
  (effects (font (size 1.5 1.5)) (justify left bottom)))
 (text "M1 (DC motor) runs while Q1 is on (SET). RESET stops the motor."
  (exclude_from_sim no)
  (at 60 153.5 0)
  (effects (font (size 1.5 1.5)) (justify left bottom)))
 (text "Q3 (2N3906, PNP) is the high-side switch. R5 (1k) takes its base from Q1 collector."
  (exclude_from_sim no)
  (at 60 157.0 0)
  (effects (font (size 1.5 1.5)) (justify left bottom)))
 (text "D3 (1N4001) is a flyback diode across the motor."
  (exclude_from_sim no)
  (at 60 160.5 0)
  (effects (font (size 1.5 1.5)) (justify left bottom)))
 (text "R4 (10k): cross coupling. Q1 collector drives the Q2 base."
  (exclude_from_sim no)
  (at 60 164.0 0)
  (effects (font (size 1.5 1.5)) (justify left bottom)))
 (text "The two resistors R3 and R4 form the feedback loop of the latch."
  (exclude_from_sim no)
  (at 60 167.5 0)
  (effects (font (size 1.5 1.5)) (justify left bottom)))
 (text "SET (SW1) turns Q1 on: red LED D1 lights."
  (exclude_from_sim no)
  (at 60 171.0 0)
  (effects (font (size 1.5 1.5)) (justify left bottom)))
 (text "RESET (SW2) turns Q2 on: green LED D2 lights."
  (exclude_from_sim no)
  (at 60 174.5 0)
  (effects (font (size 1.5 1.5)) (justify left bottom)))
 (sheet_instances
  (path "" (page "1")))
 (embedded_fonts no))
